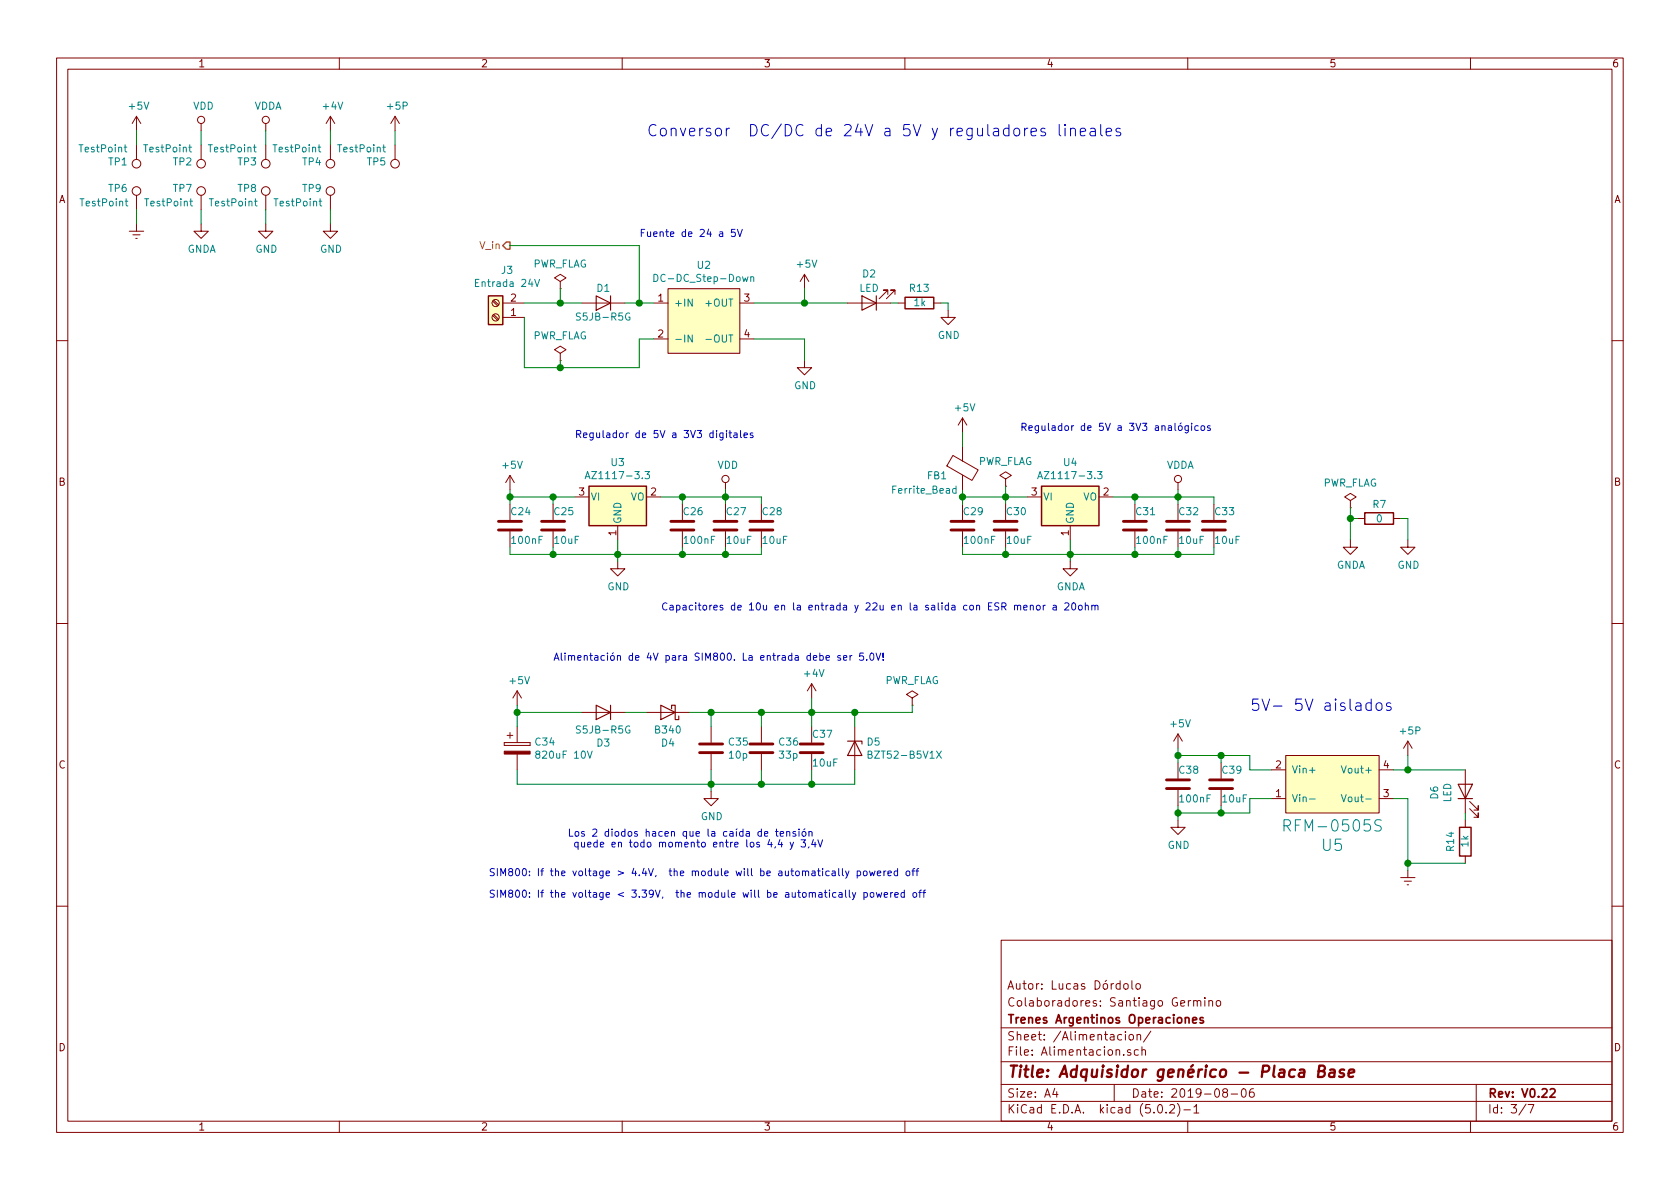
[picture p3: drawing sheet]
EESchema Schematic File Version 4
LIBS:Placa_base-cache
EELAYER 26 0
EELAYER END
$Descr A4 11693 8268
encoding utf-8
Sheet 3 7
Title "Adquisidor genérico - Placa Base"
Date "2019-08-06"
Rev "V0.22"
Comp "Trenes Argentinos Operaciones"
Comment1 "Colaboradores: Santiago Germino"
Comment2 "Autor: Lucas Dórdolo"
Comment3 ""
Comment4 ""
$EndDescr
$Comp
L Regulator_Linear:AZ1117-3.3 U3
U 1 1
P 4300 3450
F 0 "U3" H 4300 3692 50  0000 C CNN
F 1 "AZ1117-3.3" H 4300 3601 50  0000 C CNN
F 2 "Package_TO_SOT_SMD:SOT-223-3_TabPin2" H 4300 3700 50  0001 C CIN
F 3 "https://www.digikey.com/product-detail/en/diodes-incorporated/AZ1117IH-3.3TRG1/AZ1117IH-3.3TRG1DICT-ND/5699682" H 4300 3450 50  0001 C CNN
	1    4300 3450
	1    0    0    -1  
$EndComp
$Comp
L Device:C C?
U 1 1
P 3850 3650
AR Path="/5D68221E" Ref="C?"  Part="1" 
AR Path="/5D079A08/5D68221E" Ref="C?"  Part="1" 
AR Path="/5D681DDF/5D68221E" Ref="C25"  Part="1" 
F 0 "C25" H 3850 3750 50  0000 L CNN
F 1 "10uF" H 3850 3550 50  0000 L CNN
F 2 "Capacitor_SMD:C_0805_2012Metric" H 3888 3500 50  0001 C CNN
F 3 "https://www.digikey.com/product-detail/en/murata-electronics-north-america/GRM21BC81C106KE15L/490-10498-1-ND/5026423" H 3850 3650 50  0001 C CNN
	1    3850 3650
	1    0    0    -1  
$EndComp
$Comp
L Device:C C?
U 1 1
P 3550 3650
AR Path="/5D682225" Ref="C?"  Part="1" 
AR Path="/5D079A08/5D682225" Ref="C?"  Part="1" 
AR Path="/5D681DDF/5D682225" Ref="C24"  Part="1" 
F 0 "C24" H 3550 3750 50  0000 L CNN
F 1 "100nF" H 3550 3550 50  0000 L CNN
F 2 "Capacitor_SMD:C_0603_1608Metric" H 3588 3500 50  0001 C CNN
F 3 "https://www.digikey.com/product-detail/en/samsung-electro-mechanics/CL10B104KB8NNNC/1276-1000-1-ND/3889086" H 3550 3650 50  0001 C CNN
	1    3550 3650
	1    0    0    -1  
$EndComp
$Comp
L Device:C C?
U 1 1
P 4750 3650
AR Path="/5D68228D" Ref="C?"  Part="1" 
AR Path="/5D079A08/5D68228D" Ref="C?"  Part="1" 
AR Path="/5D681DDF/5D68228D" Ref="C26"  Part="1" 
F 0 "C26" H 4750 3750 50  0000 L CNN
F 1 "100nF" H 4750 3550 50  0000 L CNN
F 2 "Capacitor_SMD:C_0603_1608Metric" H 4788 3500 50  0001 C CNN
F 3 "https://www.digikey.com/product-detail/en/samsung-electro-mechanics/CL10B104KB8NNNC/1276-1000-1-ND/3889086" H 4750 3650 50  0001 C CNN
	1    4750 3650
	1    0    0    -1  
$EndComp
Wire Wire Line
	4600 3450 4750 3450
Wire Wire Line
	4750 3450 4750 3500
Wire Wire Line
	4750 3450 5050 3450
Wire Wire Line
	5050 3450 5050 3500
Connection ~ 4750 3450
Wire Wire Line
	4000 3450 3850 3450
Wire Wire Line
	3850 3450 3850 3500
Wire Wire Line
	3850 3450 3550 3450
Wire Wire Line
	3550 3450 3550 3500
Connection ~ 3850 3450
Wire Wire Line
	3550 3800 3550 3850
Wire Wire Line
	3550 3850 3850 3850
Wire Wire Line
	3850 3850 3850 3800
Wire Wire Line
	3850 3850 4300 3850
Wire Wire Line
	4300 3850 4300 3750
Connection ~ 3850 3850
Wire Wire Line
	4300 3850 4750 3850
Wire Wire Line
	4750 3850 4750 3800
Connection ~ 4300 3850
Wire Wire Line
	4750 3850 5050 3850
Wire Wire Line
	5050 3850 5050 3800
Connection ~ 4750 3850
$Comp
L power:GND #PWR032
U 1 1
P 4300 3900
F 0 "#PWR032" H 4300 3650 50  0001 C CNN
F 1 "GND" H 4305 3727 50  0000 C CNN
F 2 "" H 4300 3900 50  0001 C CNN
F 3 "" H 4300 3900 50  0001 C CNN
	1    4300 3900
	1    0    0    -1  
$EndComp
Wire Wire Line
	4300 3900 4300 3850
$Comp
L power:VDD #PWR030
U 1 1
P 5050 3400
F 0 "#PWR030" H 5050 3250 50  0001 C CNN
F 1 "VDD" H 5067 3573 50  0000 C CNN
F 2 "" H 5050 3400 50  0001 C CNN
F 3 "" H 5050 3400 50  0001 C CNN
	1    5050 3400
	1    0    0    -1  
$EndComp
Wire Wire Line
	5050 3400 5050 3450
Connection ~ 5050 3450
$Comp
L power:VDDA #PWR031
U 1 1
P 8200 3400
F 0 "#PWR031" H 8200 3250 50  0001 C CNN
F 1 "VDDA" H 8217 3573 50  0000 C CNN
F 2 "" H 8200 3400 50  0001 C CNN
F 3 "" H 8200 3400 50  0001 C CNN
	1    8200 3400
	1    0    0    -1  
$EndComp
$Comp
L power:+5V #PWR029
U 1 1
P 3550 3400
F 0 "#PWR029" H 3550 3250 50  0001 C CNN
F 1 "+5V" H 3565 3573 50  0000 C CNN
F 2 "" H 3550 3400 50  0001 C CNN
F 3 "" H 3550 3400 50  0001 C CNN
	1    3550 3400
	1    0    0    -1  
$EndComp
Connection ~ 3550 3450
Wire Wire Line
	3550 3400 3550 3450
Text Notes 4600 4250 0    50   ~ 0
Capacitores de 10u en la entrada y 22u en la salida con ESR menor a 20ohm
$Comp
L Device:C C?
U 1 1
P 5050 3650
AR Path="/5CD2C87A" Ref="C?"  Part="1" 
AR Path="/5D079A08/5CD2C87A" Ref="C?"  Part="1" 
AR Path="/5D681DDF/5CD2C87A" Ref="C27"  Part="1" 
F 0 "C27" H 5050 3750 50  0000 L CNN
F 1 "10uF" H 5050 3550 50  0000 L CNN
F 2 "Capacitor_SMD:C_0805_2012Metric" H 5088 3500 50  0001 C CNN
F 3 "https://www.digikey.com/product-detail/en/murata-electronics-north-america/GRM21BC81C106KE15L/490-10498-1-ND/5026423" H 5050 3650 50  0001 C CNN
	1    5050 3650
	1    0    0    -1  
$EndComp
$Comp
L Device:C C?
U 1 1
P 5300 3650
AR Path="/5CD2CFD8" Ref="C?"  Part="1" 
AR Path="/5D079A08/5CD2CFD8" Ref="C?"  Part="1" 
AR Path="/5D681DDF/5CD2CFD8" Ref="C28"  Part="1" 
F 0 "C28" H 5300 3750 50  0000 L CNN
F 1 "10uF" H 5300 3550 50  0000 L CNN
F 2 "Capacitor_SMD:C_0805_2012Metric" H 5338 3500 50  0001 C CNN
F 3 "https://www.digikey.com/product-detail/en/murata-electronics-north-america/GRM21BC81C106KE15L/490-10498-1-ND/5026423" H 5300 3650 50  0001 C CNN
	1    5300 3650
	1    0    0    -1  
$EndComp
Wire Wire Line
	5300 3850 5300 3800
Wire Wire Line
	5050 3850 5300 3850
Connection ~ 5050 3850
Wire Wire Line
	5050 3450 5300 3450
Wire Wire Line
	5300 3500 5300 3450
$Comp
L Regulator_Linear:AZ1117-3.3 U4
U 1 1
P 7450 3450
F 0 "U4" H 7450 3692 50  0000 C CNN
F 1 "AZ1117-3.3" H 7450 3601 50  0000 C CNN
F 2 "Package_TO_SOT_SMD:SOT-223-3_TabPin2" H 7450 3700 50  0001 C CIN
F 3 "https://www.digikey.com/product-detail/en/diodes-incorporated/AZ1117IH-3.3TRG1/AZ1117IH-3.3TRG1DICT-ND/5699682" H 7450 3450 50  0001 C CNN
	1    7450 3450
	1    0    0    -1  
$EndComp
$Comp
L Device:C C?
U 1 1
P 7000 3650
AR Path="/5CD30D84" Ref="C?"  Part="1" 
AR Path="/5D079A08/5CD30D84" Ref="C?"  Part="1" 
AR Path="/5D681DDF/5CD30D84" Ref="C30"  Part="1" 
F 0 "C30" H 7000 3750 50  0000 L CNN
F 1 "10uF" H 7000 3550 50  0000 L CNN
F 2 "Capacitor_SMD:C_0805_2012Metric" H 7038 3500 50  0001 C CNN
F 3 "https://www.digikey.com/product-detail/en/murata-electronics-north-america/GRM21BC81C106KE15L/490-10498-1-ND/5026423" H 7000 3650 50  0001 C CNN
	1    7000 3650
	1    0    0    -1  
$EndComp
$Comp
L Device:C C?
U 1 1
P 6700 3650
AR Path="/5CD30D8B" Ref="C?"  Part="1" 
AR Path="/5D079A08/5CD30D8B" Ref="C?"  Part="1" 
AR Path="/5D681DDF/5CD30D8B" Ref="C29"  Part="1" 
F 0 "C29" H 6700 3750 50  0000 L CNN
F 1 "100nF" H 6700 3550 50  0000 L CNN
F 2 "Capacitor_SMD:C_0603_1608Metric" H 6738 3500 50  0001 C CNN
F 3 "https://www.digikey.com/product-detail/en/samsung-electro-mechanics/CL10B104KB8NNNC/1276-1000-1-ND/3889086" H 6700 3650 50  0001 C CNN
	1    6700 3650
	1    0    0    -1  
$EndComp
$Comp
L Device:C C?
U 1 1
P 7900 3650
AR Path="/5CD30D92" Ref="C?"  Part="1" 
AR Path="/5D079A08/5CD30D92" Ref="C?"  Part="1" 
AR Path="/5D681DDF/5CD30D92" Ref="C31"  Part="1" 
F 0 "C31" H 7900 3750 50  0000 L CNN
F 1 "100nF" H 7900 3550 50  0000 L CNN
F 2 "Capacitor_SMD:C_0603_1608Metric" H 7938 3500 50  0001 C CNN
F 3 "https://www.digikey.com/product-detail/en/samsung-electro-mechanics/CL10B104KB8NNNC/1276-1000-1-ND/3889086" H 7900 3650 50  0001 C CNN
	1    7900 3650
	1    0    0    -1  
$EndComp
Wire Wire Line
	7750 3450 7900 3450
Wire Wire Line
	7900 3450 7900 3500
Wire Wire Line
	7900 3450 8200 3450
Wire Wire Line
	8200 3450 8200 3500
Connection ~ 7900 3450
Wire Wire Line
	7150 3450 7000 3450
Wire Wire Line
	7000 3450 7000 3500
Wire Wire Line
	7000 3450 6700 3450
Wire Wire Line
	6700 3450 6700 3500
Connection ~ 7000 3450
Wire Wire Line
	6700 3800 6700 3850
Wire Wire Line
	6700 3850 7000 3850
Wire Wire Line
	7000 3850 7000 3800
Wire Wire Line
	7000 3850 7450 3850
Wire Wire Line
	7450 3850 7450 3750
Connection ~ 7000 3850
Wire Wire Line
	7450 3850 7900 3850
Wire Wire Line
	7900 3850 7900 3800
Connection ~ 7450 3850
Wire Wire Line
	7900 3850 8200 3850
Wire Wire Line
	8200 3850 8200 3800
Connection ~ 7900 3850
Wire Wire Line
	7450 3900 7450 3850
Wire Wire Line
	8200 3400 8200 3450
Connection ~ 8200 3450
$Comp
L power:+5V #PWR028
U 1 1
P 6700 3000
F 0 "#PWR028" H 6700 2850 50  0001 C CNN
F 1 "+5V" H 6715 3173 50  0000 C CNN
F 2 "" H 6700 3000 50  0001 C CNN
F 3 "" H 6700 3000 50  0001 C CNN
	1    6700 3000
	1    0    0    -1  
$EndComp
Connection ~ 6700 3450
Wire Wire Line
	6700 3400 6700 3450
$Comp
L Device:C C?
U 1 1
P 8200 3650
AR Path="/5CD30DC6" Ref="C?"  Part="1" 
AR Path="/5D079A08/5CD30DC6" Ref="C?"  Part="1" 
AR Path="/5D681DDF/5CD30DC6" Ref="C32"  Part="1" 
F 0 "C32" H 8200 3750 50  0000 L CNN
F 1 "10uF" H 8200 3550 50  0000 L CNN
F 2 "Capacitor_SMD:C_0805_2012Metric" H 8238 3500 50  0001 C CNN
F 3 "https://www.digikey.com/product-detail/en/murata-electronics-north-america/GRM21BC81C106KE15L/490-10498-1-ND/5026423" H 8200 3650 50  0001 C CNN
	1    8200 3650
	1    0    0    -1  
$EndComp
$Comp
L Device:C C?
U 1 1
P 8450 3650
AR Path="/5CD30DCD" Ref="C?"  Part="1" 
AR Path="/5D079A08/5CD30DCD" Ref="C?"  Part="1" 
AR Path="/5D681DDF/5CD30DCD" Ref="C33"  Part="1" 
F 0 "C33" H 8450 3750 50  0000 L CNN
F 1 "10uF" H 8450 3550 50  0000 L CNN
F 2 "Capacitor_SMD:C_0805_2012Metric" H 8488 3500 50  0001 C CNN
F 3 "https://www.digikey.com/product-detail/en/murata-electronics-north-america/GRM21BC81C106KE15L/490-10498-1-ND/5026423" H 8450 3650 50  0001 C CNN
	1    8450 3650
	1    0    0    -1  
$EndComp
Wire Wire Line
	8450 3850 8450 3800
Wire Wire Line
	8200 3850 8450 3850
Connection ~ 8200 3850
Wire Wire Line
	8200 3450 8450 3450
Wire Wire Line
	8450 3500 8450 3450
Text Notes 3400 6100 0    50   ~ 0
SIM800: If the voltage > 4.4V,  the module will be automatically powered off
Text Notes 3400 6250 0    50   ~ 0
SIM800: If the voltage < 3.39V,  the module will be automatically powered off
$Comp
L Diode:B340 D4
U 1 1
P 4650 4950
F 0 "D4" H 4650 5166 50  0000 C CNN
F 1 "B340" H 4650 5075 50  0000 C CNN
F 2 "Diode_SMD:D_SMC" H 4650 4775 50  0001 C CNN
F 3 "http://www.jameco.com/Jameco/Products/ProdDS/1538777.pdf" H 4650 4950 50  0001 C CNN
	1    4650 4950
	-1   0    0    1   
$EndComp
$Comp
L Diode:1N4007 D3
U 1 1
P 4200 4950
F 0 "D3" H 4200 5166 50  0000 C CNN
F 1 "S5JB-R5G" H 4200 5075 50  0000 C CNN
F 2 "Diode_SMD:D_SMB" H 4200 4775 50  0001 C CNN
F 3 "https://www.digikey.com/product-detail/en/taiwan-semiconductor-corporation/S5JB-R5G/S5JBR5GCT-ND/7358545" H 4200 4950 50  0001 C CNN
	1    4200 4950
	-1   0    0    1   
$EndComp
Text Notes 3950 5900 0    50   ~ 0
Los 2 diodos hacen que la caída de tensión\n quede en todo momento entre los 4,4 y 3,4V
$Comp
L Device:CP C34
U 1 1
P 3600 5200
F 0 "C34" H 3718 5246 50  0000 L CNN
F 1 "820uF 10V" H 3718 5155 50  0000 L CNN
F 2 "Capacitor_THT:CP_Radial_D8.0mm_P3.50mm" H 3638 5050 50  0001 C CNN
F 3 "https://www.digikey.com/product-detail/en/kemet/A755KS827M1AAAE014/399-14115-ND/6196460" H 3600 5200 50  0001 C CNN
	1    3600 5200
	1    0    0    -1  
$EndComp
$Comp
L Device:C C?
U 1 1
P 5650 5200
AR Path="/5CD6E830" Ref="C?"  Part="1" 
AR Path="/5D079A08/5CD6E830" Ref="C?"  Part="1" 
AR Path="/5D681DDF/5CD6E830" Ref="C37"  Part="1" 
F 0 "C37" H 5650 5300 50  0000 L CNN
F 1 "10uF" H 5650 5100 50  0000 L CNN
F 2 "Capacitor_SMD:C_0805_2012Metric" H 5688 5050 50  0001 C CNN
F 3 "https://www.digikey.com/product-detail/en/murata-electronics-north-america/GRM21BC81C106KE15L/490-10498-1-ND/5026423" H 5650 5200 50  0001 C CNN
	1    5650 5200
	1    0    0    -1  
$EndComp
$Comp
L Device:C C36
U 1 1
P 5300 5200
F 0 "C36" H 5415 5246 50  0000 L CNN
F 1 "33p" H 5415 5155 50  0000 L CNN
F 2 "Capacitor_SMD:C_0603_1608Metric" H 5338 5050 50  0001 C CNN
F 3 "https://www.digikey.com/product-detail/en/avx-corporation/06033A330JAT2A/478-10278-1-ND/6797495" H 5300 5200 50  0001 C CNN
	1    5300 5200
	1    0    0    -1  
$EndComp
$Comp
L Device:C C35
U 1 1
P 4950 5200
F 0 "C35" H 5065 5246 50  0000 L CNN
F 1 "10p" H 5065 5155 50  0000 L CNN
F 2 "Capacitor_SMD:C_0603_1608Metric" H 4988 5050 50  0001 C CNN
F 3 "https://www.digikey.com/product-detail/en/wurth-electronics-inc/885012006017/732-7760-1-ND/5454387" H 4950 5200 50  0001 C CNN
	1    4950 5200
	1    0    0    -1  
$EndComp
$Comp
L Diode:ZPDxx D5
U 1 1
P 5950 5200
F 0 "D5" V 5904 5279 50  0000 L CNN
F 1 "BZT52-B5V1X " V 5995 5279 50  0000 L CNN
F 2 "Diode_SMD:D_SOD-123" H 5950 5025 50  0001 C CNN
F 3 "https://www.digikey.com/product-detail/en/nexperia-usa-inc/BZT52-B5V1X/1727-7681-1-ND/8640662" H 5950 5200 50  0001 C CNN
	1    5950 5200
	0    1    1    0   
$EndComp
Wire Wire Line
	3600 5050 3600 4950
Wire Wire Line
	3600 4950 4050 4950
Wire Wire Line
	4350 4950 4500 4950
Wire Wire Line
	4800 4950 4950 4950
Wire Wire Line
	4950 4950 4950 5050
Wire Wire Line
	5300 4950 5300 5050
Wire Wire Line
	4950 4950 5300 4950
Connection ~ 4950 4950
Wire Wire Line
	5650 4950 5650 5050
Wire Wire Line
	5300 4950 5650 4950
Connection ~ 5300 4950
Wire Wire Line
	5650 4950 5950 4950
Wire Wire Line
	5950 4950 5950 5050
Connection ~ 5650 4950
Wire Wire Line
	3600 5350 3600 5450
Wire Wire Line
	3600 5450 4950 5450
Wire Wire Line
	4950 5450 4950 5350
Wire Wire Line
	4950 5450 5300 5450
Wire Wire Line
	5300 5450 5300 5350
Connection ~ 4950 5450
Wire Wire Line
	5300 5450 5650 5450
Wire Wire Line
	5650 5450 5650 5350
Connection ~ 5300 5450
Wire Wire Line
	5650 5450 5950 5450
Wire Wire Line
	5950 5450 5950 5350
Connection ~ 5650 5450
$Comp
L power:+5V #PWR035
U 1 1
P 3600 4900
F 0 "#PWR035" H 3600 4750 50  0001 C CNN
F 1 "+5V" H 3615 5073 50  0000 C CNN
F 2 "" H 3600 4900 50  0001 C CNN
F 3 "" H 3600 4900 50  0001 C CNN
	1    3600 4900
	1    0    0    -1  
$EndComp
Wire Wire Line
	3600 4900 3600 4950
Connection ~ 3600 4950
$Comp
L power:GND #PWR038
U 1 1
P 4950 5500
F 0 "#PWR038" H 4950 5250 50  0001 C CNN
F 1 "GND" H 4955 5327 50  0000 C CNN
F 2 "" H 4950 5500 50  0001 C CNN
F 3 "" H 4950 5500 50  0001 C CNN
	1    4950 5500
	1    0    0    -1  
$EndComp
Wire Wire Line
	4950 5500 4950 5450
$Comp
L power:PWR_FLAG #FLG05
U 1 1
P 6350 4900
F 0 "#FLG05" H 6350 4975 50  0001 C CNN
F 1 "PWR_FLAG" H 6350 5074 50  0000 C CNN
F 2 "" H 6350 4900 50  0001 C CNN
F 3 "~" H 6350 4900 50  0001 C CNN
	1    6350 4900
	1    0    0    -1  
$EndComp
Wire Wire Line
	6350 4950 6350 4900
Wire Wire Line
	6350 4950 5950 4950
Connection ~ 5950 4950
$Comp
L power:+4V #PWR034
U 1 1
P 5650 4850
F 0 "#PWR034" H 5650 4700 50  0001 C CNN
F 1 "+4V" H 5665 5023 50  0000 C CNN
F 2 "" H 5650 4850 50  0001 C CNN
F 3 "" H 5650 4850 50  0001 C CNN
	1    5650 4850
	1    0    0    -1  
$EndComp
Wire Wire Line
	5650 4850 5650 4950
$Comp
L Device:Ferrite_Bead FB1
U 1 1
P 6700 3250
F 0 "FB1" H 6450 3200 50  0000 L CNN
F 1 "Ferrite_Bead" H 6200 3100 50  0000 L CNN
F 2 "Resistor_SMD:R_0603_1608Metric" V 6630 3250 50  0001 C CNN
F 3 "https://www.digikey.com/product-detail/en/tdk-corporation/MPZ1608S601ATA00/445-2205-1-ND/765103" H 6700 3250 50  0001 C CNN
	1    6700 3250
	1    0    0    -1  
$EndComp
Wire Wire Line
	6700 3000 6700 3100
$Comp
L Propios:DC-DC_Step-Down U?
U 1 1
P 4900 2450
AR Path="/5CF0B357" Ref="U?"  Part="1" 
AR Path="/5D681DDF/5CF0B357" Ref="U2"  Part="1" 
F 0 "U2" H 4900 3065 50  0000 C CNN
F 1 "DC-DC_Step-Down" H 4900 2974 50  0000 C CNN
F 2 "Propios:modulo_dc-dc-LM2596" H 4900 2450 50  0001 C CNN
F 3 "http://www.ti.com/lit/ds/symlink/lm2596.pdf" H 4900 2450 50  0001 C CNN
	1    4900 2450
	1    0    0    -1  
$EndComp
$Comp
L Diode:1N4007 D1
U 1 1
P 4200 2100
F 0 "D1" H 4200 2000 50  0000 C CNN
F 1 "S5JB-R5G" H 4200 2200 50  0000 C CNN
F 2 "Diode_SMD:D_SMB" H 4200 1925 50  0001 C CNN
F 3 "https://www.digikey.com/product-detail/en/taiwan-semiconductor-corporation/S5JB-R5G/S5JBR5GCT-ND/7358545" H 4200 2100 50  0001 C CNN
	1    4200 2100
	-1   0    0    1   
$EndComp
$Comp
L power:GND #PWR026
U 1 1
P 5600 2500
F 0 "#PWR026" H 5600 2250 50  0001 C CNN
F 1 "GND" H 5605 2327 50  0000 C CNN
F 2 "" H 5600 2500 50  0001 C CNN
F 3 "" H 5600 2500 50  0001 C CNN
	1    5600 2500
	1    0    0    -1  
$EndComp
Wire Wire Line
	5600 2350 5600 2500
Wire Wire Line
	5250 2350 5600 2350
Wire Wire Line
	4550 2100 4450 2100
$Comp
L power:+5V #PWR024
U 1 1
P 5600 2000
F 0 "#PWR024" H 5600 1850 50  0001 C CNN
F 1 "+5V" H 5615 2173 50  0000 C CNN
F 2 "" H 5600 2000 50  0001 C CNN
F 3 "" H 5600 2000 50  0001 C CNN
	1    5600 2000
	1    0    0    -1  
$EndComp
Wire Wire Line
	5250 2100 5600 2100
Wire Wire Line
	5600 2000 5600 2100
Connection ~ 5600 2100
Wire Wire Line
	5600 2100 5900 2100
$Comp
L Connector:Screw_Terminal_01x02 J3
U 1 1
P 3450 2200
F 0 "J3" H 3370 1875 50  0000 C CNN
F 1 "Entrada 24V" H 3370 1966 50  0000 C CNN
F 2 "Propios:TerminalBlock_Phoenix_PT-1,5-2-5.0-H_1x02_P5.00mm_Horizontal_con_modelo3d" H 3450 2200 50  0001 C CNN
F 3 "~" H 3450 2200 50  0001 C CNN
	1    3450 2200
	-1   0    0    1   
$EndComp
Wire Wire Line
	3650 2100 3900 2100
Text Notes 4450 1650 0    50   ~ 0
Fuente de 24 a 5V
Text Notes 4000 3050 0    50   ~ 0
Regulador de 5V a 3V3 digitales
Text Notes 7100 3000 0    50   ~ 0
Regulador de 5V a 3V3 analógicos
Text Notes 3850 4600 0    50   ~ 0
Alimentación de 4V para SIM800. La entrada debe ser 5.0V!
Text Notes 4500 950  0    79   ~ 0
Conversor  DC/DC de 24V a 5V y reguladores lineales
$Comp
L Device:C C?
U 1 1
P 8200 5450
AR Path="/5CDE1544" Ref="C?"  Part="1" 
AR Path="/5D079A08/5CDE1544" Ref="C?"  Part="1" 
AR Path="/5D681DDF/5CDE1544" Ref="C38"  Part="1" 
AR Path="/5CF2977A/5CDE1544" Ref="C?"  Part="1" 
F 0 "C38" H 8200 5550 50  0000 L CNN
F 1 "100nF" H 8200 5350 50  0000 L CNN
F 2 "Capacitor_SMD:C_0603_1608Metric" H 8238 5300 50  0001 C CNN
F 3 "https://www.digikey.com/product-detail/en/samsung-electro-mechanics/CL10B104KB8NNNC/1276-1000-1-ND/3889086" H 8200 5450 50  0001 C CNN
	1    8200 5450
	1    0    0    -1  
$EndComp
$Comp
L Device:C C?
U 1 1
P 8500 5450
AR Path="/5CDE154B" Ref="C?"  Part="1" 
AR Path="/5D079A08/5CDE154B" Ref="C?"  Part="1" 
AR Path="/5D681DDF/5CDE154B" Ref="C39"  Part="1" 
AR Path="/5CF2977A/5CDE154B" Ref="C?"  Part="1" 
F 0 "C39" H 8500 5550 50  0000 L CNN
F 1 "10uF" H 8500 5350 50  0000 L CNN
F 2 "Capacitor_SMD:C_0805_2012Metric" H 8538 5300 50  0001 C CNN
F 3 "https://www.digikey.com/product-detail/en/murata-electronics-north-america/GRM21BC81C106KE15L/490-10498-1-ND/5026423" H 8500 5450 50  0001 C CNN
	1    8500 5450
	1    0    0    -1  
$EndComp
$Comp
L Propios:RFM-0505S U?
U 1 1
P 9200 5450
AR Path="/5CD0198B/5CDE4E70" Ref="U?"  Part="1" 
AR Path="/5D681DDF/5CDE4E70" Ref="U5"  Part="1" 
F 0 "U5" H 9275 5881 79  0000 C CNN
F 1 "RFM-0505S" H 9275 5746 79  0000 C CNN
F 2 "Propios:SIP4-RFM0505S" H 9250 6050 79  0001 C CNN
F 3 "https://www.digikey.com/product-detail/en/recom-power/RFM-0505S/945-3159-ND/8550767" H 9750 5900 79  0001 C CNN
	1    9200 5450
	1    0    0    1   
$EndComp
$Comp
L power:+5V #PWR036
U 1 1
P 8200 5200
F 0 "#PWR036" H 8200 5050 50  0001 C CNN
F 1 "+5V" H 8215 5373 50  0000 C CNN
F 2 "" H 8200 5200 50  0001 C CNN
F 3 "" H 8200 5200 50  0001 C CNN
	1    8200 5200
	1    0    0    -1  
$EndComp
$Comp
L power:GND #PWR039
U 1 1
P 8200 5700
F 0 "#PWR039" H 8200 5450 50  0001 C CNN
F 1 "GND" H 8205 5527 50  0000 C CNN
F 2 "" H 8200 5700 50  0001 C CNN
F 3 "" H 8200 5700 50  0001 C CNN
	1    8200 5700
	1    0    0    -1  
$EndComp
Wire Wire Line
	8200 5300 8200 5250
Wire Wire Line
	8200 5250 8500 5250
Wire Wire Line
	8500 5250 8500 5300
Wire Wire Line
	8850 5350 8700 5350
Wire Wire Line
	8700 5350 8700 5250
Wire Wire Line
	8700 5250 8500 5250
Connection ~ 8500 5250
Wire Wire Line
	8200 5600 8200 5650
Wire Wire Line
	8200 5650 8500 5650
Wire Wire Line
	8700 5650 8700 5550
Wire Wire Line
	8700 5550 8850 5550
Wire Wire Line
	8500 5600 8500 5650
Connection ~ 8500 5650
Wire Wire Line
	8500 5650 8700 5650
Wire Wire Line
	8200 5200 8200 5250
Connection ~ 8200 5250
Wire Wire Line
	8200 5650 8200 5700
Connection ~ 8200 5650
$Comp
L power:Earth #PWR040
U 1 1
P 9800 6050
F 0 "#PWR040" H 9800 5800 50  0001 C CNN
F 1 "Earth" H 9800 5900 50  0001 C CNN
F 2 "" H 9800 6050 50  0001 C CNN
F 3 "~" H 9800 6050 50  0001 C CNN
	1    9800 6050
	1    0    0    -1  
$EndComp
Wire Wire Line
	9700 5550 9800 5550
$Comp
L power:+5P #PWR037
U 1 1
P 9800 5250
F 0 "#PWR037" H 9800 5100 50  0001 C CNN
F 1 "+5P" H 9815 5423 50  0000 C CNN
F 2 "" H 9800 5250 50  0001 C CNN
F 3 "" H 9800 5250 50  0001 C CNN
	1    9800 5250
	1    0    0    -1  
$EndComp
Wire Wire Line
	9700 5350 9800 5350
Wire Wire Line
	9800 5350 9800 5250
Wire Wire Line
	10200 5350 9800 5350
Connection ~ 9800 5350
Text Notes 8700 4950 0    79   ~ 0
5V- 5V aislados
$Comp
L Device:R R?
U 1 1
P 6400 2100
AR Path="/5D0349B8" Ref="R?"  Part="1" 
AR Path="/5D079A08/5D0349B8" Ref="R?"  Part="1" 
AR Path="/5CD0198B/5D0349B8" Ref="R?"  Part="1" 
AR Path="/5CF2977A/5D0349B8" Ref="R?"  Part="1" 
AR Path="/5D681DDF/5D0349B8" Ref="R13"  Part="1" 
F 0 "R13" V 6500 2025 50  0000 L CNN
F 1 "1k" V 6400 2050 50  0000 L CNN
F 2 "Resistor_SMD:R_0603_1608Metric" V 6330 2100 50  0001 C CNN
F 3 "~" H 6400 2100 50  0001 C CNN
	1    6400 2100
	0    -1   -1   0   
$EndComp
$Comp
L power:GND #PWR027
U 1 1
P 6600 2150
F 0 "#PWR027" H 6600 1900 50  0001 C CNN
F 1 "GND" H 6605 1977 50  0000 C CNN
F 2 "" H 6600 2150 50  0001 C CNN
F 3 "" H 6600 2150 50  0001 C CNN
	1    6600 2150
	1    0    0    -1  
$EndComp
$Comp
L Device:LED D?
U 1 1
P 10200 5500
AR Path="/5CF2977A/5D05565C" Ref="D?"  Part="1" 
AR Path="/5D681DDF/5D05565C" Ref="D6"  Part="1" 
F 0 "D6" H 10191 5716 50  0000 C CNN
F 1 "LED" H 10191 5625 50  0000 C CNN
F 2 "LED_SMD:LED_0805_2012Metric" H 10200 5500 50  0001 C CNN
F 3 "~" H 10200 5500 50  0001 C CNN
	1    10200 5500
	0    -1   -1   0   
$EndComp
$Comp
L Device:R R?
U 1 1
P 10200 5850
AR Path="/5D055663" Ref="R?"  Part="1" 
AR Path="/5D079A08/5D055663" Ref="R?"  Part="1" 
AR Path="/5CD0198B/5D055663" Ref="R?"  Part="1" 
AR Path="/5CF2977A/5D055663" Ref="R?"  Part="1" 
AR Path="/5D681DDF/5D055663" Ref="R14"  Part="1" 
F 0 "R14" V 10300 5775 50  0000 L CNN
F 1 "1k" V 10200 5800 50  0000 L CNN
F 2 "Resistor_SMD:R_0603_1608Metric" V 10130 5850 50  0001 C CNN
F 3 "~" H 10200 5850 50  0001 C CNN
	1    10200 5850
	-1   0    0    1   
$EndComp
Wire Wire Line
	10200 5700 10200 5650
Wire Wire Line
	9800 5550 9800 6000
Wire Wire Line
	9800 6000 10200 6000
Connection ~ 9800 6000
Wire Wire Line
	9800 6000 9800 6050
Text HLabel 3550 1700 0    50   Output ~ 0
V_in
Wire Wire Line
	4450 1700 4450 2100
Connection ~ 4450 2100
Wire Wire Line
	4450 2100 4350 2100
$Comp
L power:GNDA #PWR?
U 1 1
P 9400 3750
AR Path="/5D079A08/5CFC8DAA" Ref="#PWR?"  Part="1" 
AR Path="/5CD541CC/5CFC8DAA" Ref="#PWR?"  Part="1" 
AR Path="/5D681DDF/5CFC8DAA" Ref="#PWR0136"  Part="1" 
F 0 "#PWR0136" H 9400 3500 50  0001 C CNN
F 1 "GNDA" H 9405 3577 50  0000 C CNN
F 2 "" H 9400 3750 50  0001 C CNN
F 3 "" H 9400 3750 50  0001 C CNN
	1    9400 3750
	1    0    0    -1  
$EndComp
$Comp
L power:GND #PWR?
U 1 1
P 9800 3750
AR Path="/5CFC8DB0" Ref="#PWR?"  Part="1" 
AR Path="/5D079A08/5CFC8DB0" Ref="#PWR?"  Part="1" 
AR Path="/5CF2977A/5CFC8DB0" Ref="#PWR?"  Part="1" 
AR Path="/5D681DDF/5CFC8DB0" Ref="#PWR0137"  Part="1" 
F 0 "#PWR0137" H 9800 3500 50  0001 C CNN
F 1 "GND" H 9805 3577 50  0000 C CNN
F 2 "" H 9800 3750 50  0001 C CNN
F 3 "" H 9800 3750 50  0001 C CNN
	1    9800 3750
	1    0    0    -1  
$EndComp
$Comp
L Device:R R?
U 1 1
P 9600 3600
AR Path="/5CFC8DB6" Ref="R?"  Part="1" 
AR Path="/5D079A08/5CFC8DB6" Ref="R?"  Part="1" 
AR Path="/5CD0198B/5CFC8DB6" Ref="R?"  Part="1" 
AR Path="/5CD541CC/5CFC8DB6" Ref="R?"  Part="1" 
AR Path="/5D681DDF/5CFC8DB6" Ref="R7"  Part="1" 
F 0 "R7" V 9500 3550 50  0000 L CNN
F 1 "0" V 9600 3575 50  0000 L CNN
F 2 "Resistor_SMD:R_0603_1608Metric" V 9530 3600 50  0001 C CNN
F 3 "~" H 9600 3600 50  0001 C CNN
	1    9600 3600
	0    1    1    0   
$EndComp
Wire Wire Line
	9800 3600 9800 3750
Wire Wire Line
	9400 3600 9400 3750
$Comp
L power:GNDA #PWR?
U 1 1
P 7450 3900
AR Path="/5D079A08/5CFD05DB" Ref="#PWR?"  Part="1" 
AR Path="/5CD541CC/5CFD05DB" Ref="#PWR?"  Part="1" 
AR Path="/5D681DDF/5CFD05DB" Ref="#PWR0138"  Part="1" 
F 0 "#PWR0138" H 7450 3650 50  0001 C CNN
F 1 "GNDA" H 7455 3727 50  0000 C CNN
F 2 "" H 7450 3900 50  0001 C CNN
F 3 "" H 7450 3900 50  0001 C CNN
	1    7450 3900
	1    0    0    -1  
$EndComp
$Comp
L Device:LED D?
U 1 1
P 6050 2100
AR Path="/5CF2977A/5D0349B1" Ref="D?"  Part="1" 
AR Path="/5D681DDF/5D0349B1" Ref="D2"  Part="1" 
F 0 "D2" H 6050 1900 50  0000 C CNN
F 1 "LED" H 6050 2000 50  0000 C CNN
F 2 "LED_SMD:LED_0805_2012Metric" H 6050 2100 50  0001 C CNN
F 3 "~" H 6050 2100 50  0001 C CNN
	1    6050 2100
	-1   0    0    1   
$EndComp
Wire Wire Line
	6200 2100 6250 2100
Wire Wire Line
	6550 2100 6600 2100
Wire Wire Line
	6600 2100 6600 2150
$Comp
L power:PWR_FLAG #FLG0103
U 1 1
P 3900 2000
F 0 "#FLG0103" H 3900 2075 50  0001 C CNN
F 1 "PWR_FLAG" H 3900 2174 50  0000 C CNN
F 2 "" H 3900 2000 50  0001 C CNN
F 3 "~" H 3900 2000 50  0001 C CNN
	1    3900 2000
	1    0    0    -1  
$EndComp
Wire Wire Line
	3900 2100 3900 2000
Connection ~ 3900 2100
Wire Wire Line
	3900 2100 4050 2100
$Comp
L power:PWR_FLAG #FLG0104
U 1 1
P 3900 2500
F 0 "#FLG0104" H 3900 2575 50  0001 C CNN
F 1 "PWR_FLAG" H 3900 2674 50  0000 C CNN
F 2 "" H 3900 2500 50  0001 C CNN
F 3 "~" H 3900 2500 50  0001 C CNN
	1    3900 2500
	1    0    0    -1  
$EndComp
Wire Wire Line
	3650 2550 3900 2550
Wire Wire Line
	4450 2550 4450 2350
Wire Wire Line
	4450 2350 4550 2350
Wire Wire Line
	3650 2200 3650 2550
Wire Wire Line
	3900 2500 3900 2550
Connection ~ 3900 2550
Wire Wire Line
	3900 2550 4450 2550
$Comp
L power:PWR_FLAG #FLG0105
U 1 1
P 7000 3375
F 0 "#FLG0105" H 7000 3450 50  0001 C CNN
F 1 "PWR_FLAG" H 7000 3549 50  0000 C CNN
F 2 "" H 7000 3375 50  0001 C CNN
F 3 "~" H 7000 3375 50  0001 C CNN
	1    7000 3375
	1    0    0    -1  
$EndComp
Wire Wire Line
	7000 3375 7000 3450
Wire Wire Line
	9400 3600 9450 3600
Wire Wire Line
	9750 3600 9800 3600
$Comp
L power:PWR_FLAG #FLG0107
U 1 1
P 9400 3525
F 0 "#FLG0107" H 9400 3600 50  0001 C CNN
F 1 "PWR_FLAG" H 9400 3699 50  0000 C CNN
F 2 "" H 9400 3525 50  0001 C CNN
F 3 "~" H 9400 3525 50  0001 C CNN
	1    9400 3525
	1    0    0    -1  
$EndComp
Wire Wire Line
	9400 3600 9400 3525
Connection ~ 9400 3600
$Comp
L Connector:TestPoint TP?
U 1 1
P 950 1000
AR Path="/5D472D8F" Ref="TP?"  Part="1" 
AR Path="/5D681DDF/5D472D8F" Ref="TP1"  Part="1" 
F 0 "TP1" H 1008 1120 50  0000 L CNN
F 1 "TestPoint" H 1008 1029 50  0000 L CNN
F 2 "TestPoint:TestPoint_Loop_D2.50mm_Drill1.0mm" H 1150 1000 50  0001 C CNN
F 3 "~" H 1150 1000 50  0001 C CNN
	1    950  1000
	-1   0    0    1   
$EndComp
Wire Wire Line
	3550 1700 4450 1700
$Comp
L power:+5V #PWR016
U 1 1
P 950 900
F 0 "#PWR016" H 950 750 50  0001 C CNN
F 1 "+5V" H 965 1073 50  0000 C CNN
F 2 "" H 950 900 50  0001 C CNN
F 3 "" H 950 900 50  0001 C CNN
	1    950  900 
	1    0    0    -1  
$EndComp
Wire Wire Line
	950  900  950  1000
$Comp
L Connector:TestPoint TP?
U 1 1
P 1400 1000
AR Path="/5D49587C" Ref="TP?"  Part="1" 
AR Path="/5D681DDF/5D49587C" Ref="TP2"  Part="1" 
F 0 "TP2" H 1458 1120 50  0000 L CNN
F 1 "TestPoint" H 1458 1029 50  0000 L CNN
F 2 "TestPoint:TestPoint_Loop_D2.50mm_Drill1.0mm" H 1600 1000 50  0001 C CNN
F 3 "~" H 1600 1000 50  0001 C CNN
	1    1400 1000
	-1   0    0    1   
$EndComp
$Comp
L power:VDD #PWR017
U 1 1
P 1400 900
F 0 "#PWR017" H 1400 750 50  0001 C CNN
F 1 "VDD" H 1417 1073 50  0000 C CNN
F 2 "" H 1400 900 50  0001 C CNN
F 3 "" H 1400 900 50  0001 C CNN
	1    1400 900 
	1    0    0    -1  
$EndComp
$Comp
L power:VDDA #PWR025
U 1 1
P 1850 900
F 0 "#PWR025" H 1850 750 50  0001 C CNN
F 1 "VDDA" H 1867 1073 50  0000 C CNN
F 2 "" H 1850 900 50  0001 C CNN
F 3 "" H 1850 900 50  0001 C CNN
	1    1850 900 
	1    0    0    -1  
$EndComp
$Comp
L power:+4V #PWR033
U 1 1
P 2300 900
F 0 "#PWR033" H 2300 750 50  0001 C CNN
F 1 "+4V" H 2315 1073 50  0000 C CNN
F 2 "" H 2300 900 50  0001 C CNN
F 3 "" H 2300 900 50  0001 C CNN
	1    2300 900 
	1    0    0    -1  
$EndComp
$Comp
L power:GNDA #PWR?
U 1 1
P 1400 1550
AR Path="/5D079A08/5D4A690A" Ref="#PWR?"  Part="1" 
AR Path="/5CD541CC/5D4A690A" Ref="#PWR?"  Part="1" 
AR Path="/5D681DDF/5D4A690A" Ref="#PWR068"  Part="1" 
F 0 "#PWR068" H 1400 1300 50  0001 C CNN
F 1 "GNDA" H 1405 1377 50  0000 C CNN
F 2 "" H 1400 1550 50  0001 C CNN
F 3 "" H 1400 1550 50  0001 C CNN
	1    1400 1550
	1    0    0    -1  
$EndComp
$Comp
L power:GND #PWR?
U 1 1
P 1850 1550
AR Path="/5D4A6910" Ref="#PWR?"  Part="1" 
AR Path="/5D079A08/5D4A6910" Ref="#PWR?"  Part="1" 
AR Path="/5CF2977A/5D4A6910" Ref="#PWR?"  Part="1" 
AR Path="/5D681DDF/5D4A6910" Ref="#PWR069"  Part="1" 
F 0 "#PWR069" H 1850 1300 50  0001 C CNN
F 1 "GND" H 1855 1377 50  0000 C CNN
F 2 "" H 1850 1550 50  0001 C CNN
F 3 "" H 1850 1550 50  0001 C CNN
	1    1850 1550
	1    0    0    -1  
$EndComp
$Comp
L power:+5P #PWR056
U 1 1
P 2750 900
F 0 "#PWR056" H 2750 750 50  0001 C CNN
F 1 "+5P" H 2765 1073 50  0000 C CNN
F 2 "" H 2750 900 50  0001 C CNN
F 3 "" H 2750 900 50  0001 C CNN
	1    2750 900 
	1    0    0    -1  
$EndComp
$Comp
L power:Earth #PWR067
U 1 1
P 950 1550
F 0 "#PWR067" H 950 1300 50  0001 C CNN
F 1 "Earth" H 950 1400 50  0001 C CNN
F 2 "" H 950 1550 50  0001 C CNN
F 3 "~" H 950 1550 50  0001 C CNN
	1    950  1550
	1    0    0    -1  
$EndComp
$Comp
L Connector:TestPoint TP?
U 1 1
P 1850 1000
AR Path="/5D4D270D" Ref="TP?"  Part="1" 
AR Path="/5D681DDF/5D4D270D" Ref="TP3"  Part="1" 
F 0 "TP3" H 1908 1120 50  0000 L CNN
F 1 "TestPoint" H 1908 1029 50  0000 L CNN
F 2 "TestPoint:TestPoint_Loop_D2.50mm_Drill1.0mm" H 2050 1000 50  0001 C CNN
F 3 "~" H 2050 1000 50  0001 C CNN
	1    1850 1000
	-1   0    0    1   
$EndComp
$Comp
L Connector:TestPoint TP?
U 1 1
P 2300 1000
AR Path="/5D4D63AA" Ref="TP?"  Part="1" 
AR Path="/5D681DDF/5D4D63AA" Ref="TP4"  Part="1" 
F 0 "TP4" H 2358 1120 50  0000 L CNN
F 1 "TestPoint" H 2358 1029 50  0000 L CNN
F 2 "TestPoint:TestPoint_Loop_D2.50mm_Drill1.0mm" H 2500 1000 50  0001 C CNN
F 3 "~" H 2500 1000 50  0001 C CNN
	1    2300 1000
	-1   0    0    1   
$EndComp
$Comp
L Connector:TestPoint TP?
U 1 1
P 2750 1000
AR Path="/5D4DA048" Ref="TP?"  Part="1" 
AR Path="/5D681DDF/5D4DA048" Ref="TP5"  Part="1" 
F 0 "TP5" H 2808 1120 50  0000 L CNN
F 1 "TestPoint" H 2808 1029 50  0000 L CNN
F 2 "TestPoint:TestPoint_Loop_D2.50mm_Drill1.0mm" H 2950 1000 50  0001 C CNN
F 3 "~" H 2950 1000 50  0001 C CNN
	1    2750 1000
	-1   0    0    1   
$EndComp
$Comp
L Connector:TestPoint TP?
U 1 1
P 950 1450
AR Path="/5D4ED4CF" Ref="TP?"  Part="1" 
AR Path="/5D681DDF/5D4ED4CF" Ref="TP6"  Part="1" 
F 0 "TP6" H 750 1600 50  0000 L CNN
F 1 "TestPoint" H 550 1500 50  0000 L CNN
F 2 "TestPoint:TestPoint_Loop_D2.50mm_Drill1.0mm" H 1150 1450 50  0001 C CNN
F 3 "~" H 1150 1450 50  0001 C CNN
	1    950  1450
	1    0    0    -1  
$EndComp
$Comp
L Connector:TestPoint TP?
U 1 1
P 1400 1450
AR Path="/5D500478" Ref="TP?"  Part="1" 
AR Path="/5D681DDF/5D500478" Ref="TP7"  Part="1" 
F 0 "TP7" H 1200 1600 50  0000 L CNN
F 1 "TestPoint" H 1000 1500 50  0000 L CNN
F 2 "TestPoint:TestPoint_Loop_D2.50mm_Drill1.0mm" H 1600 1450 50  0001 C CNN
F 3 "~" H 1600 1450 50  0001 C CNN
	1    1400 1450
	1    0    0    -1  
$EndComp
$Comp
L Connector:TestPoint TP?
U 1 1
P 1850 1450
AR Path="/5D50411B" Ref="TP?"  Part="1" 
AR Path="/5D681DDF/5D50411B" Ref="TP8"  Part="1" 
F 0 "TP8" H 1650 1600 50  0000 L CNN
F 1 "TestPoint" H 1450 1500 50  0000 L CNN
F 2 "TestPoint:TestPoint_Loop_D2.50mm_Drill1.0mm" H 2050 1450 50  0001 C CNN
F 3 "~" H 2050 1450 50  0001 C CNN
	1    1850 1450
	1    0    0    -1  
$EndComp
Wire Wire Line
	1400 1000 1400 900 
Wire Wire Line
	1850 1000 1850 900 
Wire Wire Line
	2300 1000 2300 900 
Wire Wire Line
	2750 1000 2750 900 
Wire Wire Line
	950  1550 950  1450
Wire Wire Line
	1400 1550 1400 1450
Wire Wire Line
	1850 1550 1850 1450
$Comp
L power:GND #PWR?
U 1 1
P 2300 1550
AR Path="/5D53680F" Ref="#PWR?"  Part="1" 
AR Path="/5D079A08/5D53680F" Ref="#PWR?"  Part="1" 
AR Path="/5CF2977A/5D53680F" Ref="#PWR?"  Part="1" 
AR Path="/5D681DDF/5D53680F" Ref="#PWR070"  Part="1" 
F 0 "#PWR070" H 2300 1300 50  0001 C CNN
F 1 "GND" H 2305 1377 50  0000 C CNN
F 2 "" H 2300 1550 50  0001 C CNN
F 3 "" H 2300 1550 50  0001 C CNN
	1    2300 1550
	1    0    0    -1  
$EndComp
$Comp
L Connector:TestPoint TP?
U 1 1
P 2300 1450
AR Path="/5D536815" Ref="TP?"  Part="1" 
AR Path="/5D681DDF/5D536815" Ref="TP9"  Part="1" 
F 0 "TP9" H 2100 1600 50  0000 L CNN
F 1 "TestPoint" H 1900 1500 50  0000 L CNN
F 2 "TestPoint:TestPoint_Loop_D2.50mm_Drill1.0mm" H 2500 1450 50  0001 C CNN
F 3 "~" H 2500 1450 50  0001 C CNN
	1    2300 1450
	1    0    0    -1  
$EndComp
Wire Wire Line
	2300 1550 2300 1450
$EndSCHEMATC
